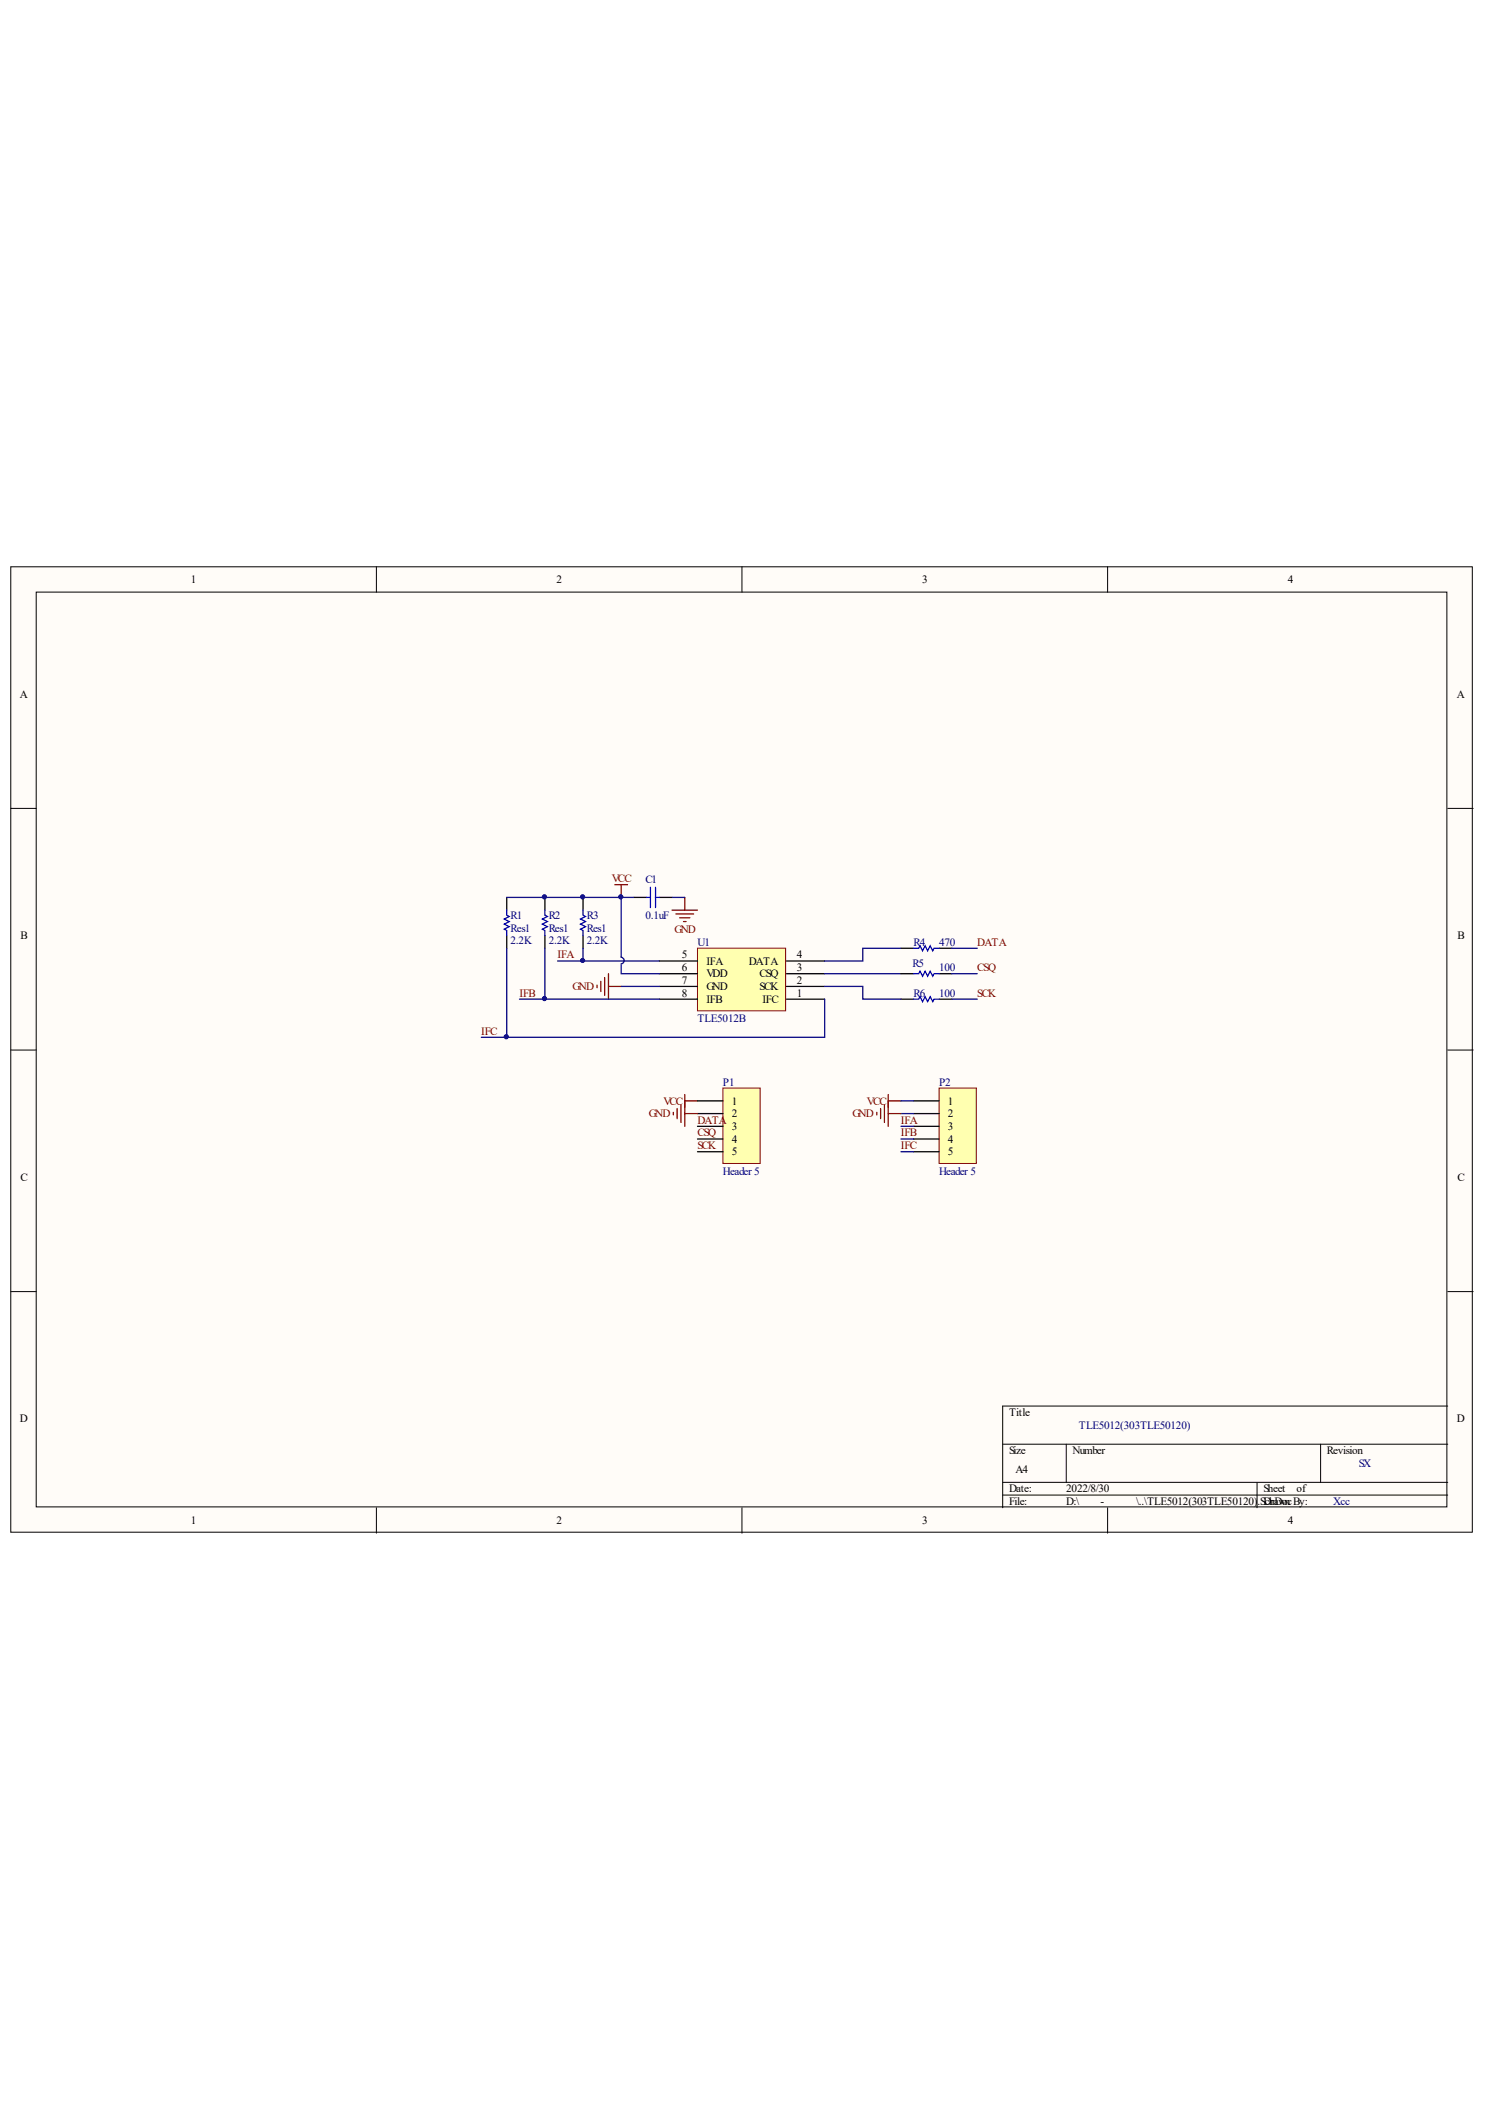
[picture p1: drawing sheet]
<svg xmlns="http://www.w3.org/2000/svg" width="210mm" height="297mm" viewBox="0 0 210 297" stroke-linecap="round" stroke-linejoin="round" font-family="sans-serif">
<g fill="#fffcf8" stroke="#000" stroke-width=".14">
<path d="M1.5 80h206.2v136.2h-206.2z"/>
<path d="M5.1 83.6h199v129h-199z"/>
</g>
<g fill="none" stroke="#000" stroke-width=".14">
<path d="M53.1 80v3.6M104.7 80v3.6M156.2 80v3.6M1.5 114.1h3.6M204.2 114.1h3.6M1.5 148.2h3.6M204.2 148.2h3.6M1.5 182.3h3.6M204.2 182.3h3.6M204.2 198.4h-62.8v14.4M53.1 212.8v3.6M104.7 212.8v3.6"/>
<path d="M141.4 203.8h62.8M141.4 209.2h62.8M141.4 211h62.8M150.4 203.8v5.4M156.2 212.8v3.6M177.3 209.2v3.6M186.3 203.8v5.4"/>
</g>
<path d="M98.4 133.8h12.4v8.8h-12.4z" fill="#ffffb0" stroke="#800000" stroke-width=".14"/>
<g fill="none" stroke="#000" stroke-width=".18">
<path d="M71.5 126.6v1.8M71.5 132v1.8M76.9 126.6v1.8M76.9 132v1.8M82.2 126.6v1.8M82.2 132v1.8M89.4 126.6h1.8M93 139.2h5.4M93 137.4h5.4M93 135.6h5.4M93 126.6h1.8M110.9 139.2h5.4"/>
<path d="M110.9 137.4h5.4M110.9 135.6h5.4M127.1 137.4h1.8M127.1 133.8h1.8M132.5 137.4h1.8M132.5 133.8h1.8M93 141h5.4M110.9 141h5.4M127.1 141h1.8M132.5 141h1.8"/>
</g>
<path d="M71.5 128.4v.7l.3 .2-.7 .4 .7 .3-.7 .4 .7 .4-.7 .3 .4 .2v.7M76.9 128.4v.7l.3 .2-.7 .4 .7 .3-.7 .4 .7 .4-.7 .3 .4 .2v.7M82.2 128.4v.7l.4 .2-.7 .4 .7 .3-.7 .4 .7 .4-.7 .3 .3 .2v.7M91.2 126.6h.6M91.8 125.2v2.9M92.5 125.2v2.9M92.5 126.6h.5M128.9 133.8h.7l.2-.3 .3 .7 .4-.7 .4 .7 .3-.7 .4 .7 .2-.4h.7M128.9 137.4h.7l.2-.4 .3 .8 .4-.8 .4 .8 .3-.8 .4 .8 .2-.4h.7M128.9 141h.7l.2-.4 .3 .7 .4-.7 .4 .7 .3-.7 .4 .7 .2-.3h.7" fill="none" stroke="#00f" stroke-width=".18"/>
<g fill="none" stroke="#800000" stroke-width=".18">
<path d="M84.2 139v.4M84.8 138.5v1.4M85.3 137.9v2.6M85.8 137.4v3.6M85.8 139.2h1.8M86.7 124.8h1.8M87.6 124.8v1.8M94.8 128.4h3.6M95.3 129h2.6M95.9 129.5h1.4M96.4 130h.4M96.6 126.6v1.8"/>
<path d="M96.6 154.4v1.8M96.6 155.3h1.8M125.3 155.3h1.8M125.3 154.4v1.8"/>
</g>
<path d="M71.5 133.8v12.6h44.8v-5.4M71.5 126.6h16.1v8.5a.48 .48 0 0 1 .4 .4 .48 .48 0 0 1-.4 .5M76.9 133.8v7.2h16.1M78.7 135.6h3.5M82.2 133.8v1.8h10.8M87.6 136.1v1.3h5.4M87.6 126.6h1.8M87.6 139.2h5.4M94.8 126.6h1.8M116.3 137.4h10.8M67.9 146.4h3.6M73.3 141h3.6" fill="none" stroke="#000080" stroke-width=".18"/>
<path d="M102 153.5h5.2v10.7h-5.2z" fill="#ffffb0" stroke="#800000" stroke-width=".14"/>
<path d="M98.4 155.3h3.6M98.4 157.1h3.6M98.4 158.9h3.6M98.4 160.7h3.6M98.4 162.5h3.6" fill="none" stroke="#000" stroke-width=".18"/>
<path d="M132.5 153.5h5.2v10.7h-5.2z" fill="#ffffb0" stroke="#800000" stroke-width=".14"/>
<path d="M128.9 155.3h3.6M128.9 157.1h3.6M128.9 158.9h3.6M128.9 160.7h3.6M128.9 162.5h3.6" fill="none" stroke="#000" stroke-width=".18"/>
<path d="M116.3 139.2h5.4v1.8h5.4M127.1 133.8h-5.4v1.8h-5.4M134.3 133.8h3.6M134.3 137.4h3.6M127.1 158.9h1.8M127.1 155.3h1.8M127.1 157.1h1.8M134.3 141h3.6M127.1 160.7h1.8M127.1 162.5h1.8" fill="none" stroke="#000080" stroke-width=".18"/>
<path d="M95 157v.3M95.5 156.4v1.5M96.1 155.9v2.5M96.6 155.3v3.6M96.6 157.1h1.8M123.7 157v.3M124.2 156.4v1.5M124.8 155.9v2.5M125.3 157.1h1.8M125.3 155.3v3.6" fill="none" stroke="#800000" stroke-width=".18"/>
<g fill="#000080" stroke="#000080" stroke-width=".14">
<circle cx="71.4" cy="146.3" r=".3"/>
<circle cx="76.8" cy="140.9" r=".3"/>
<circle cx="76.8" cy="126.6" r=".3"/>
<circle cx="82.2" cy="135.5" r=".29"/>
<circle cx="82.2" cy="126.6" r=".3"/>
<circle cx="87.6" cy="126.6" r=".3"/>
</g>
<g font-size="1.6">
<text x="26.9" y="82.3">1</text>
<text x="78.5" y="82.3">2</text>
<text x="130.1" y="82.3">3</text>
<text x="181.7" y="82.3">4</text>
<text x="2.8" y="98.4">A</text>
<text x="205.5" y="98.4">A</text>
<text x="2.9" y="132.5">B</text>
<text x="96.2" y="135.2">5</text>
<text x="96.2" y="137">6</text>
<text x="99.6" y="136.1">IFA</text>
<text x="99.6" y="137.9">VDD</text>
<text x="105.6" y="136.1">DATA</text>
<text x="107.2" y="137.9">CSQ</text>
<text x="112.4" y="137">3</text>
<text x="112.4" y="135.2">4</text>
<text x="205.6" y="132.5">B</text>
<text x="96.2" y="138.8">7</text>
<text x="96.2" y="140.6">8</text>
<text x="99.6" y="139.7">GND</text>
<text x="99.6" y="141.5">IFB</text>
<text x="107.2" y="139.7">SCK</text>
<text x="107.5" y="141.5">IFC</text>
<text x="112.4" y="140.6">1</text>
<text x="112.4" y="138.8">2</text>
<text x="103.2" y="155.9">1</text>
<text x="133.7" y="155.9">1</text>
<text x="103.2" y="157.7">2</text>
<text x="103.2" y="159.5">3</text>
<text x="103.2" y="161.3">4</text>
<text x="133.7" y="157.7">2</text>
<text x="133.7" y="159.5">3</text>
<text x="133.7" y="161.3">4</text>
<text x="2.9" y="166.6">C</text>
<text x="103.2" y="163.1">5</text>
<text x="133.7" y="163.1">5</text>
<text x="205.6" y="166.6">C</text>
<text x="2.8" y="200.7">D</text>
<text x="142.3" y="199.8">Title</text>
<text x="205.5" y="200.7">D</text>
<text x="142.3" y="205.2">Size</text>
<text x="143.2" y="207.9">A4</text>
<text x="151.3" y="205.2">Number</text>
<text x="187.2" y="205.2">Revision</text>
<text x="26.9" y="215.1">1</text>
<text x="78.5" y="215.1">2</text>
<text x="130.1" y="215.1">3</text>
<text x="142.3" y="210.6">Date:</text>
<text x="142.3" y="212.4">File:</text>
<text x="150.4" y="210.6">2022/8/30</text>
<text x="150.4" y="212.4">D:\</text>
<text x="155.2" y="212.4">-</text>
<text x="160.3" y="212.4">\..\TLE5012(303TLE50120)</text>
<text x="177.4" y="212.4">.</text>
<text x="177.8" y="212.4">SDrawn</text>
<text x="178.2" y="210.6">Sheet</text>
<text x="178.4" y="212.4">chDocBy:</text>
<text x="181.7" y="215.1">4</text>
<text x="182.9" y="210.6">of</text>
</g>
<g font-size="1.6" fill="#800000">
<text x="86.3" y="124.5">VCC</text>
<text x="95.1" y="131.6">GND</text>
<text x="78.7" y="135.2">IFA</text>
<text x="137.9" y="133.4">DATA</text>
<text x="137.9" y="137">CSQ</text>
<text x="73.3" y="140.6">IFB</text>
<text x="80.8" y="139.7">GND</text>
<text x="137.9" y="140.6">SCK</text>
<text x="67.9" y="146">IFC</text>
<text x="93.6" y="155.9">VCC</text>
<text x="122.3" y="155.9">VCC</text>
<text x="91.5" y="157.7">GND</text>
<text x="98.4" y="158.6">DATA</text>
<text x="98.4" y="160.4">CSQ</text>
<text x="120.2" y="157.7">GND</text>
<text x="127.1" y="158.6">IFA</text>
<text x="127.1" y="160.4">IFB</text>
<text x="98.4" y="162.2">SCK</text>
<text x="127.1" y="162.2">IFC</text>
</g>
<g font-size="1.6" fill="#000080">
<text x="91" y="124.7">C1</text>
<text x="72" y="129.7">R1</text>
<text x="72" y="131.5">Res1</text>
<text x="77.4" y="129.7">R2</text>
<text x="77.4" y="131.5">Res1</text>
<text x="82.8" y="129.7">R3</text>
<text x="82.8" y="131.5">Res1</text>
<text x="91" y="129.7">0.1uF</text>
<text x="72" y="133.3">2.2K</text>
<text x="77.4" y="133.3">2.2K</text>
<text x="82.8" y="133.3">2.2K</text>
<text x="98.4" y="133.4">U1</text>
<text x="128.7" y="136.5">R5</text>
<text x="128.9" y="133.4">R4</text>
<text x="132.5" y="133.4">470</text>
<text x="132.5" y="137">100</text>
<text x="128.9" y="140.6">R6</text>
<text x="132.5" y="140.6">100</text>
<text x="98.4" y="144.2">TLE5012B</text>
<text x="102" y="153.2">P1</text>
<text x="132.5" y="153.2">P2</text>
<text x="102" y="165.7">Header 5</text>
<text x="132.5" y="165.7">Header 5</text>
<text x="152.2" y="201.6">TLE5012(303TLE50120)</text>
<text x="191.7" y="207">SX</text>
<text x="188.1" y="212.4">Xcc</text>
</g>
</svg>
